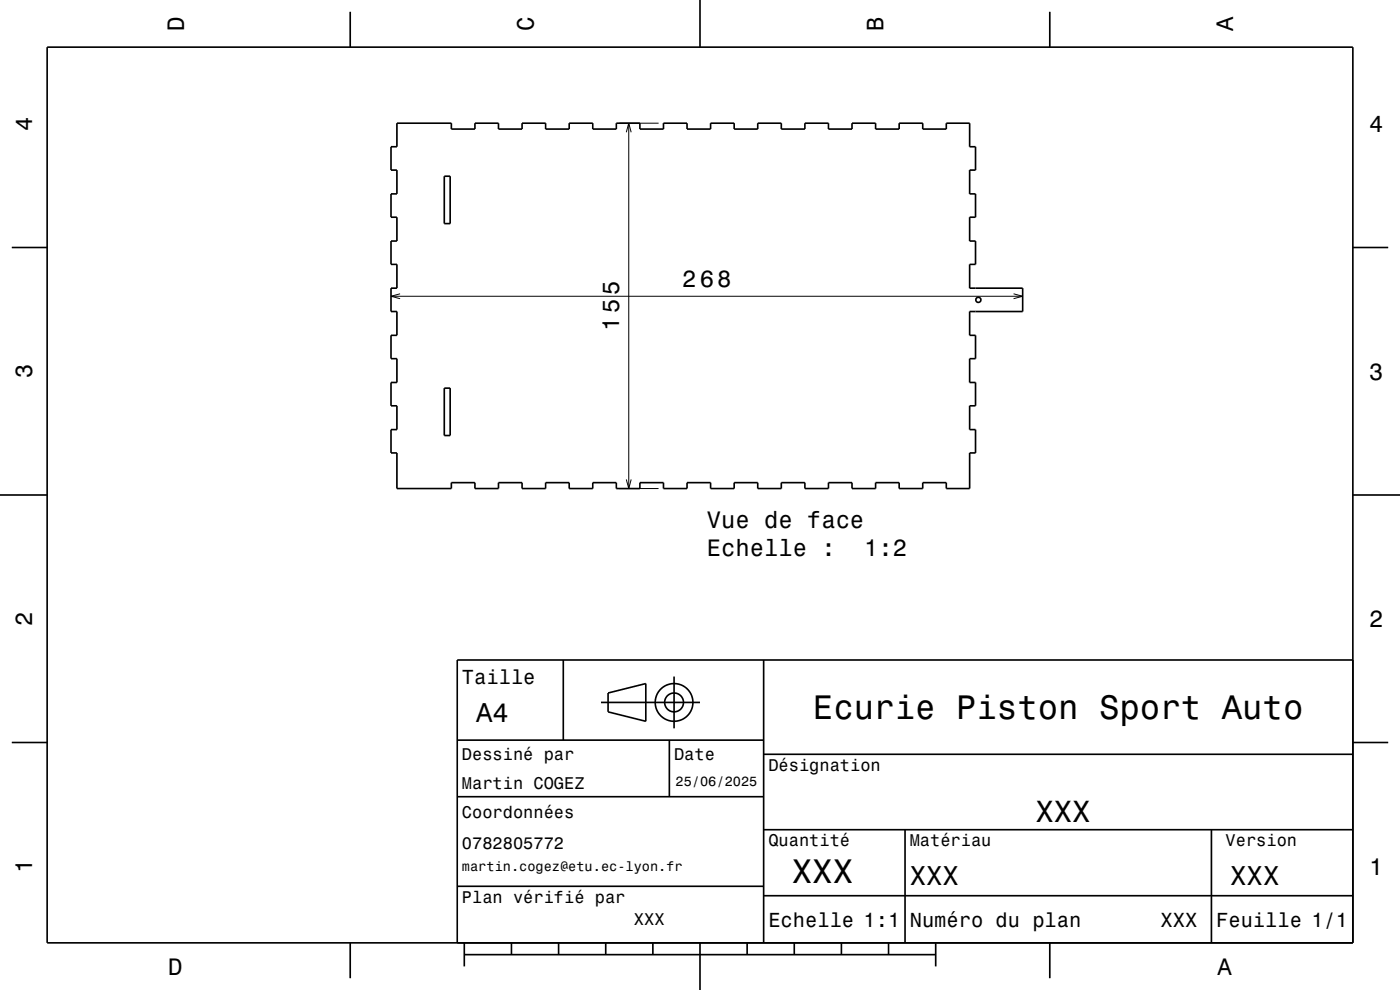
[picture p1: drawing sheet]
<svg xmlns="http://www.w3.org/2000/svg" width="297mm" height="210mm" viewBox="0 0 297 210" stroke-linecap="round" stroke-linejoin="round" font-family="sans-serif">
<path d="M131.4 26.1h8.3M132.9 28.1l.5-2 .5 2M133.4 26.1v77.5M82.9 62.8h134.1M84.9 62.3l-2 .5 2 .6M215 62.3l2 .5-2 .6M131.4 103.6h8.3M132.9 101.7l.5 1.9 .5-1.9" fill="none" stroke="#000" stroke-width=".21"/>
<g fill="none" stroke="#000" stroke-width=".35">
<path d="M10 10h277v190h-277zM74.3 2.5v7.5M148.5 0v10M222.7 2.5v7.5M84.2 26.1h11.6v1.3h4.9v-1.3h5v1.3h5.1v-1.3h4.9v1.3h5v-1.3h5.1v1.3h5v-1.3h4.9v1.3h5.1v-1.3h5v1.3h4.9v-1.3h5.1v1.3h5v-1.3h4.9v1.3h5.1v-1.3h5v1.3h4.9v-1.3h5.1v1.3h5v-1.3h4.9v1.3h5.1v-1.3h4.9v5h1.3v5h-1.3v5h1.3v5h-1.3v5h1.3v5h-1.3v5h11.3v5h-11.3v5h1.3v5h-1.3v5h1.3v5h-1.3v5h1.3v5h-1.3v7.5h-4.9v-1.2h-5.1v1.2h-4.9v-1.2h-5v1.2h-5.1v-1.2h-4.9v1.2h-5v-1.2h-5.1v1.2h-4.9v-1.2h-5v1.2h-5.1v-1.2h-4.9v1.2h-5v-1.2h-5.1v1.2h-4.9v-1.2h-5v1.2h-5.1v-1.2h-5v1.2h-4.9v-1.2h-5.1v1.2h-5v-1.2h-4.9v1.2h-11.6v-7.5h-1.3v-5h1.3v-5h-1.3v-5h1.3v-5h-1.3v-5h1.3v-5h-1.3v-5h1.3v-5h-1.3v-5h1.3v-5h-1.3v-5h1.3v-5h-1.3v-5h1.3zM94.3 37.4h1.2v10h-1.2zM2.5 52.5h7.5M287 52.5h7.5M94.3 82.3h1.2v10.1h-1.2zM0 105h10M287 105h10M119.5 140v17"/>
<path d="M162 140v60M287 140h-190v60M2.5 157.5h7.5M97 157h65M127.5 149h21M129 147l8-2v8l-8-2zM142 157v12M143 143.5v11M287 157.5h7.5M97 169h65M162 176h125M162 160h125"/>
<path d="M192 176v24M257 176v24M97 188h65M162 190h125M74.3 200v7.5M98.5 202.5h100M98.5 200v5M108.5 200v2.5M118.5 200v2.5M128.5 200v2.5M138.5 200v2.5M148.5 200v10"/>
<path d="M158.5 200v2.5M168.5 200v2.5M178.5 200v2.5M188.5 200v2.5M198.5 200v5M222.7 200v7.5"/>
<circle cx="207.5" cy="63.6" r=".55"/>
<circle cx="143" cy="149" r="2"/>
<circle cx="143" cy="149" r="4"/>
</g>
<g font-size="7.2">
<text x="172.5" y="152.6">Ecurie Piston Sport Auto</text>
<text x="168" y="187.3">XXX</text>
</g>
<text font-size="6.5" x="219.6" y="174.5">XXX</text>
<g font-size="5.8">
<text x="101" y="153.1">A4</text>
<text x="193" y="187.6">XXX</text>
<text x="261" y="187.6">XXX</text>
</g>
<g font-size="5">
<text x="39" y="6.5" transform="rotate(-90 39 6.5)">D</text>
<text x="113.2" y="6.5" transform="rotate(-90 113.2 6.5)">C</text>
<text x="187.4" y="6.5" transform="rotate(-90 187.4 6.5)">B</text>
<text x="261.6" y="6.5" transform="rotate(-90 261.6 6.5)">A</text>
<text x="6.8" y="27.8" transform="rotate(-90 6.8 27.8)">4</text>
<text x="290.5" y="28.1">4</text>
<text x="144.7" y="60.8">268</text>
<text x="131.4" y="70.1" transform="rotate(-90 131.4 70.1)">155</text>
<text x="6.8" y="80.3" transform="rotate(-90 6.8 80.3)">3</text>
<text x="290.5" y="80.6">3</text>
<text x="150" y="112">Vue de face</text>
<text x="150" y="118">Echelle :</text>
<text x="183.3" y="118">1:2</text>
<text x="6.8" y="132.8" transform="rotate(-90 6.8 132.8)">2</text>
<text x="290.5" y="133.1">2</text>
<text x="6.8" y="185.3" transform="rotate(-90 6.8 185.3)">1</text>
<text x="290.5" y="185.6">1</text>
<text x="35.7" y="206.8">D</text>
<text x="258.3" y="206.8">A</text>
</g>
<g font-size="4.3">
<text x="98" y="145.2">Taille</text>
<text x="163" y="196.6">Echelle 1:1</text>
<text x="193" y="196.6">Numéro du plan</text>
<text x="246.2" y="196.6">XXX</text>
<text x="258" y="196.6">Feuille 1/1</text>
</g>
<g font-size="3.6">
<text x="98" y="161.3">Dessiné par</text>
<text x="143" y="161.3">Date</text>
<text x="98" y="167.5">Martin COGEZ</text>
<text x="163" y="163.5">Désignation</text>
<text x="98" y="173.5">Coordonnées</text>
<text x="163" y="179.5">Quantité</text>
<text x="193" y="179.5">Matériau</text>
<text x="260" y="179.5">Version</text>
<text x="98" y="180.2">0782805772</text>
<text x="98" y="191.5">Plan vérifié par</text>
<text x="134.5" y="196.3">XXX</text>
</g>
<g font-size="2.9">
<text x="143.3" y="166.8">25/06/2025</text>
<text x="98" y="184.8">martin.cogez@etu.ec-lyon.fr</text>
</g>
</svg>
